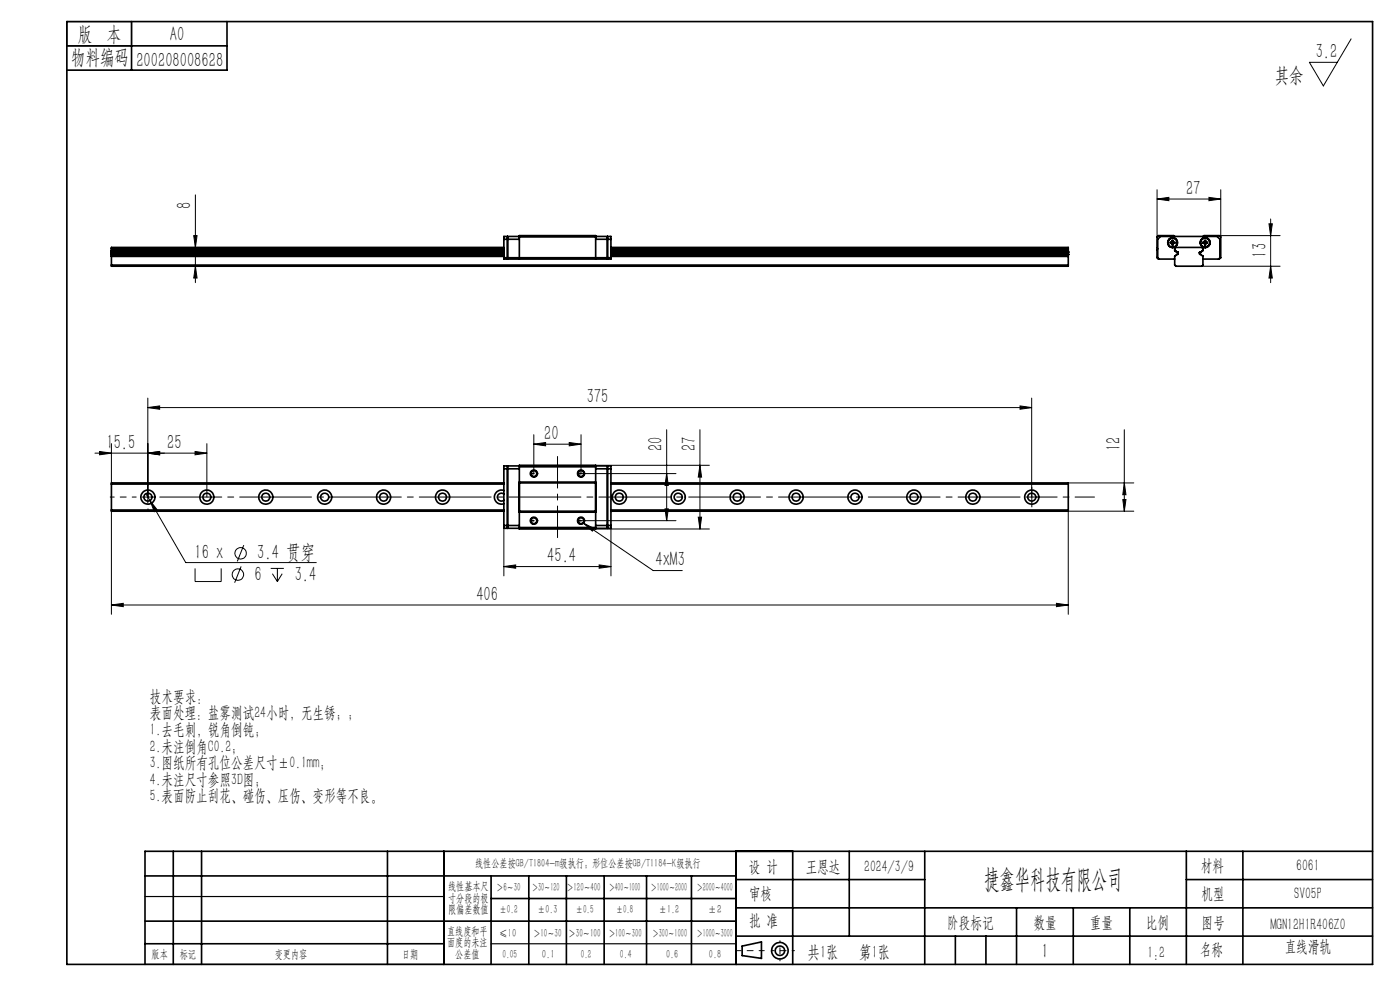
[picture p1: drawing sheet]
<svg xmlns="http://www.w3.org/2000/svg" width="297mm" height="210mm" viewBox="0 0 297 210" stroke-linecap="round" stroke-linejoin="round" font-family="sans-serif">
<g fill="none" stroke="#000" stroke-width=".21">
<path d="M286.6 8.2l-5.9 10-2.9-5h5.9M41.1 50h.7l-.3 2.5zM41.5 56.5l.3 2.5h-.7zM41.5 41.3v18.7M245.5 42.2l2.5-.3v.7zM245.5 40.2v10.1M245.5 42.2h13.5M255 56.5h16.6M256.5 41.9l2.5 .3-2.5 .4zM258.7 50h12.9M259 40.2v10.1M269.2 47.5h.7l-.3 2.5z"/>
<path d="M269.6 56.5l.3 2.5h-.7zM269.6 46.5v13.5M20.1 96.1h23.8M21.1 95.8l2.5 .3-2.5 .4zM23.6 94.1v8.3M31.4 86.5l2.5-.4v.7zM31.4 84.4v22.3M31.4 86.5h187.5M31.4 96.1l2.5-.3v.7zM41.4 95.8l2.5 .3-2.5 .4zM43.9 94.1v11.3M113.2 94.2l2.5-.3v.7z"/>
<path d="M113.2 92.2v8.3M113.2 94.2h10.1M120.8 93.9l2.5 .3-2.5 .4zM123.3 92.2v8.3h20.1M126.4 98.7h24.1M141.4 91.1v19.3M148.5 98.7l.3 2.5h-.7zM148.5 91.1v21.1M216.4 86.1l2.5 .4-2.5 .3zM218.9 84.4v21M238.5 91.1v17.3M23.6 108.4v21.9"/>
<path d="M30.1 105.4h2.5M30.9 104.7l.9 1.5M31.8 106.2l1.6 2-.7 .3zM31.8 106.2l7.6 13.1h27.7M51.7 115.6l-1.4 3.5M106.9 112.1v10.1M123.3 110.4h20.1M123.8 111l2.2 1.1-.3 .6zM123.8 111l14.8 10h6.1M126.4 112.2h24.1M127.1 119.8l2.5 .4-2.5 .3zM129.6 112.1v10.1"/>
<path d="M141.1 107.9h.7l-.4 2.5zM141.4 100.5l.4 2.5h-.7zM148.1 109.7h.7l-.3 2.5zM226.6 108.4v21.9M226.6 108.4h13.9M226.6 102.4h13.9M238.2 106h.7l-.4 2.4zM238.5 102.4l.4 2.5h-.7zM23.6 128.3l2.5-.3v.7zM23.6 128.3h203M41.4 120.6v2.8h5.5v-2.8M51.2 120.1l-1.4 3.5"/>
<path d="M57.4 120.6h2.8M57.8 121.7l1 1.7M58.8 120.6v2.8M59.9 121.7l-1.1 1.7M106.9 120.2l2.5-.4v.7zM106.9 120.2h22.7M224.1 128l2.5 .3-2.5 .4z"/>
<circle cx="51" cy="117.4" r="1.2"/>
<circle cx="50.5" cy="121.9" r="1.21"/>
</g>
<g fill="none" stroke="#000" stroke-width=".35">
<path d="M14.2 4.6h277v200h-277zM14.2 9.7h34M27.9 4.6v10.3M48.2 4.6v10.3h-34M23.6 54.3v.1M23.6 53v.2M23.6 54v.3M23.6 53.2v.2M23.6 53.4v.1M23.6 54h.1M23.6 53.5h.1M23.6 53.5v.1"/>
<path d="M23.6 53.8v.2M23.6 54.4v2.1h203v-2.1M23.6 53.6v.2M23.6 56.2h203M23.6 52.7h83.3M23.6 54.4h83.3M23.6 54.3h83.3M23.6 53h83.3M23.6 53.2h83.3M23.6 54h83.3M23.6 53.4h83.3M23.6 53.5h83.3"/>
<path d="M23.6 53.6h83.3M23.6 53.8h83.3M106.9 52.5h-83.3v.5M106.9 54.7h22.7M106.9 50.8h3.3M107.7 50.2v4.8M110.2 50.2h-3.3v4.8h22.7v-4.8h-3.2M110.2 55v-5h16.2v5M110.2 50.3h16.2M126.4 50.8h3.2M128.9 50.2v4.8M129.6 52.5h97v.5"/>
<path d="M129.6 52.7h97M129.6 54.4h97M129.6 54.3h97M129.6 53h97M129.6 53.2h97M129.6 54h97M129.6 53.4h97M129.6 53.5h97M129.6 53.6h97M129.6 53.8h97M226.6 54.3v.1M226.6 53v.2"/>
<path d="M226.6 54v.3M226.6 53.2v.2M226.6 53.4v.1M226.6 54h.1M226.6 53.5h.1M226.6 53.5v.1M226.6 53.8v.2M226.6 53.6v.2M245.9 55l-.3-.3v-3.9l.6-.6h12l.6 .6v3.9l-.3 .3M248.3 51.4a.27 .27 0 0 0 .4 0 .27 .27 0 0 0 0-.4h.1a.27 .27 0 0 0 0 .4 .27 .27 0 0 0 .4 0v.2a.27 .27 0 0 0-.4 0 .27 .27 0 0 0 0 .4h-.1a.27 .27 0 0 0 0-.4 .27 .27 0 0 0-.4 0zM248.7 52.4v.1M249.2 53l.4 .4"/>
<path d="M249.2 50.2l-.2-.2h-3.3l-.2 .3v4.4l.2 .3h3.5M249.2 53v-.3l.2-.2h5.6l.2 .2v.3M249.6 53.4l.1 .1M249.7 53.5h.2v.4l-.3 .1-.4 .4v1.8l.2 .3h5.6l.2-.3v-1.9l-.7-.4v-.3M254.6 53.5l-.1 .1M254.8 53.4l-.2 .1M255.2 53l-.4 .4M255.2 50.2l.2-.2h3.3l.3 .3v4.4l-.3 .3h-3.5M255.6 51h.2a.26 .26 0 0 0-.1 .4 .26 .26 0 0 0 .4 0v.2a.26 .26 0 0 0-.4 0 .26 .26 0 0 0 .1 .4h-.2a.26 .26 0 0 0 0-.4 .26 .26 0 0 0-.4 0v-.2a.26 .26 0 0 0 .4 0 .26 .26 0 0 0 0-.4zM255.7 52.4v.1M106.9 99.4h3.3M107.7 98.8v13.3"/>
<path d="M110.2 98.8h-3.3v13.3h3.3M110.2 98.7h16.2v13.5h-16.2zM110.2 99h16.2M126.4 98.8h3.2v13.3h-3.2M126.4 99.4h3.2M128.9 98.8v13.3M23.6 102.7h83.3M23.6 108.2h83.3M106.9 104.1a1.49 1.49 0 0 0-2 1.4 1.49 1.49 0 0 0 2 1.3M106.9 104.8a.84 .84 0 0 0-1.2 .1 .84 .84 0 0 0 0 1.1 .84 .84 0 0 0 1.2 .1M106.9 111.5h3.3M106.9 102.4h-83.3v6h83.3"/>
<path d="M110.2 111.9h16.2M110.2 108.6h16.2M110.2 108.4h16.2M110.2 102.4h16.2M110.2 102.3h16.2M112.6 110.4h.6M112.6 100.5h.6M113.9 110.4h.1M113.9 100.5h.1M122.6 110.4h.7M122.6 100.5h.7M123.9 110.4h.1"/>
<path d="M123.9 100.5h.1M126.4 111.5h3.2M129.6 102.4h97v6h-97M129.6 102.7h97M129.6 108.2h97M30.8 195.4h125.4M30.8 185.8h125.4M36.8 180.6v24M42.8 180.6v24M82.2 180.6v24M94.2 180.6v24M104.2 185.8v18.8"/>
<path d="M104.2 190.6h52M112.2 185.8v18.8M120.2 185.8v18.8M128.2 185.8v18.8M137.2 185.8v18.8M146.7 185.8v18.8M156.2 180.6v24M156.2 186.6h40M156.2 198.6h135M156.2 192.6h135M168.2 180.6v24M180.2 180.6v18"/>
<path d="M196.2 180.6v24M202.7 198.6v6M209.2 198.6v6M215.7 192.6v12M227.7 192.6v12M239.7 192.6v12M251.7 186.6h39.5M251.7 180.6v24M263.7 180.6v24M291.2 180.6h-260.4v24M30.8 200.2h63.4M157.4 200.7l4.1-.9v3.5l-4.1-.6z"/>
<circle cx="248.8" cy="51.5" r="1"/>
<circle cx="248.8" cy="51.5" r="1.05"/>
<circle cx="248.8" cy="51.5" r=".97"/>
<circle cx="255.7" cy="51.5" r=".97"/>
<circle cx="255.7" cy="51.5" r="1.06"/>
<circle cx="255.7" cy="51.5" r="1.01"/>
<circle cx="31.4" cy="105.5" r="1.5"/>
<circle cx="31.4" cy="105.5" r=".85"/>
<circle cx="43.9" cy="105.5" r="1.5"/>
<circle cx="43.9" cy="105.5" r=".85"/>
<circle cx="56.4" cy="105.5" r=".85"/>
<circle cx="56.4" cy="105.5" r="1.51"/>
<circle cx="68.9" cy="105.5" r="1.5"/>
<circle cx="68.9" cy="105.5" r=".85"/>
<circle cx="81.4" cy="105.5" r="1.5"/>
<circle cx="81.4" cy="105.5" r=".85"/>
<circle cx="93.9" cy="105.5" r=".85"/>
<circle cx="93.9" cy="105.5" r="1.51"/>
<circle cx="113.3" cy="100.5" r=".62"/>
<circle cx="113.3" cy="110.5" r=".62"/>
<circle cx="113.3" cy="110.5" r=".75"/>
<circle cx="113.3" cy="100.4" r=".75"/>
<circle cx="123.2" cy="100.5" r=".61"/>
<circle cx="123.2" cy="110.4" r=".61"/>
<circle cx="123.2" cy="110.5" r=".75"/>
<circle cx="123.2" cy="100.4" r=".75"/>
<circle cx="131.4" cy="105.5" r=".85"/>
<circle cx="131.4" cy="105.5" r="1.51"/>
<circle cx="143.9" cy="105.5" r="1.5"/>
<circle cx="143.9" cy="105.5" r=".85"/>
<circle cx="156.4" cy="105.5" r="1.5"/>
<circle cx="156.4" cy="105.5" r=".85"/>
<circle cx="168.9" cy="105.5" r=".85"/>
<circle cx="168.9" cy="105.5" r="1.51"/>
<circle cx="181.4" cy="105.5" r="1.5"/>
<circle cx="181.4" cy="105.5" r=".85"/>
<circle cx="193.9" cy="105.5" r="1.5"/>
<circle cx="193.9" cy="105.5" r=".85"/>
<circle cx="206.4" cy="105.5" r=".85"/>
<circle cx="206.4" cy="105.5" r="1.51"/>
<circle cx="218.9" cy="105.5" r="1.5"/>
<circle cx="218.9" cy="105.5" r=".85"/>
<circle cx="165.5" cy="201.7" r="1.74"/>
<circle cx="165.5" cy="201.7" r="1"/>
</g>
<path d="M118.3 114v-17.2" fill="none" stroke="#000" stroke-width=".21" stroke-dasharray="15.2 1.3 1.3 1.3" stroke-dashoffset="8.5"/>
<path d="M31.4 102.9v-.2M31.4 107.9v.3M218.9 105.4v-1.2M218.9 105.4h-1.3M218.9 105.4v1.3M218.9 105.4h1.2M218.9 104.2v-.9M218.9 106.7v.8" fill="none" stroke="#000" stroke-width=".21" stroke-dasharray="15.2 1.3 1.3 1.3"/>
<path d="M28.9 105.4h-5.5" fill="none" stroke="#000" stroke-width=".21" stroke-dasharray="15.2 1.3 1.3 1.3" stroke-dashoffset="14.4"/>
<path d="M220.1 105.4h12.1" fill="none" stroke="#000" stroke-width=".21" stroke-dasharray="15.2 1.3 1.3 1.3" stroke-dashoffset="11.1"/>
<path d="M33.9 105.4h182.5" fill="none" stroke="#000" stroke-width=".21" stroke-dasharray="15.2 1.3 1.3 1.3" stroke-dashoffset="2.1"/>
<path d="M162.1 201.7h-6" fill="none" stroke="#000" stroke-width=".21" stroke-dasharray="15.2 1.3 1.3 1.3" stroke-dashoffset="14.1"/>
<path d="M168.5 201.7h-4.8" fill="none" stroke="#000" stroke-width=".21" stroke-dasharray="15.2 1.3 1.3 1.3" stroke-dashoffset="14.7"/>
<path d="M165.5 199.6v4.2" fill="none" stroke="#000" stroke-width=".21" stroke-dasharray="15.2 1.3 1.3 1.3" stroke-dashoffset="15"/>
<path d="M14.2 4.6h13.7v5.1h-13.7zM30.8 190.2h63.4M30.8 204.6h63.4M104.2 200.2h52" fill="none" stroke="#000" stroke-width=".25"/>
<g fill="#000">
<path d="M123.8 111l2.2 1.1-.3 .6z"/>
<path d="M245.5 42.2l2.5-.3v.7zM256.5 41.9l2.5 .3-2.5 .4z"/>
<path d="M269.2 47.5h.7l-.3 2.5zM269.6 56.5l.3 2.5h-.7z"/>
<path d="M31.4 96.1l2.5-.3v.7zM41.4 95.8l2.5 .3-2.5 .4zM31.4 86.5l2.5-.4v.7zM216.4 86.1l2.5 .4-2.5 .3zM31.8 106.2l.9 2.3 .7-.3zM113.2 94.2l2.5-.3v.7zM120.8 93.9l2.5 .3-2.5 .4zM106.9 120.2l2.5-.4v.7zM127.1 119.8l2.5 .4-2.5 .3z"/>
<path d="M141.4 100.5l.4 2.5h-.7zM141.1 107.9h.7l-.4 2.5zM148.5 98.7l.3 2.5h-.7zM148.1 109.7h.7l-.3 2.5z"/>
<path d="M238.2 106h.7l-.4 2.4zM238.5 102.4l.4 2.5h-.7zM41.5 56.5l.3 2.5h-.7zM41.1 50h.7l-.3 2.5z"/>
<path d="M224.1 128l2.5 .3-2.5 .4zM23.6 128.3l2.5-.3v.7zM31.4 96.1l2.5-.3v.7zM21.1 95.8l2.5 .3-2.5 .4z"/>
</g>
<text font-size="5.6" x="208.8" y="188.3">捷鑫华科技有限公司</text>
<g font-size="4.4">
<text x="16.5" y="8.6">版 本</text>
<text x="36.1" y="8.6">A0</text>
<text x="15.1" y="13.7">物料编码</text>
<text x="28.9" y="14.2">200208008628</text>
<text x="270.5" y="17.3">其余</text>
<text x="279.1" y="12.3">3.2</text>
<text x="251.6" y="41.3">27</text>
<text x="40.6" y="44.4" transform="rotate(-90 40.6 44.4)">8</text>
<text x="268.7" y="54.6" transform="rotate(-90 268.7 54.6)">13</text>
<text x="124.5" y="85.6">375</text>
<text x="22.6" y="95.2">15.5</text>
<text x="35.5" y="95.2">25</text>
<text x="115.4" y="93.3">20</text>
<text x="140.6" y="95.7" transform="rotate(-90 140.6 95.7)">20</text>
<text x="147.6" y="95.7" transform="rotate(-90 147.6 95.7)">27</text>
<text x="237.7" y="95.7" transform="rotate(-90 237.7 95.7)">12</text>
<text x="41.3" y="118.7">16 x</text>
<text x="54.6" y="118.7">3.4 贯穿</text>
<text x="116.1" y="119.3">45.4</text>
<text x="54" y="123.2">6</text>
<text x="62.5" y="123.2">3.4</text>
<text x="139.1" y="120.1">4xM3</text>
<text x="101.1" y="127.4">406</text>
<text x="221" y="203.2">1</text>
</g>
<g font-size="3.8">
<text x="171.3" y="203.2">共1张</text>
<text x="182.3" y="203.2">第1张</text>
</g>
<g font-size="3.5">
<text x="31.8" y="148.8">技术要求：</text>
<text x="31.8" y="152.4">表面处理：盐雾测试24小时，无生锈；；</text>
<text x="31.8" y="155.9">1.去毛刺，锐角倒钝；</text>
<text x="31.8" y="159.4">2.未注倒角C0.2；</text>
<text x="31.8" y="163">3.图纸所有孔位公差尺寸±0.1mm；</text>
<text x="31.8" y="166.5">4.未注尺寸参照3D图；</text>
<text x="31.8" y="170">5.表面防止刮花、碰伤、压伤、变形等不良。</text>
<text x="158.9" y="184.9">设 计</text>
<text x="170.9" y="184.9">王恩达</text>
<text x="183.4" y="184.9">2024/3/9</text>
<text x="254.7" y="184.7">材料</text>
<text x="275" y="184.7">6061</text>
<text x="158.9" y="190.8">审核</text>
<text x="254.9" y="190.7">机型</text>
<text x="274.6" y="190.8">SV05P</text>
<text x="158.9" y="196.5">批 准</text>
<text x="200.9" y="196.9">阶段标记</text>
<text x="219.3" y="196.9">数量</text>
<text x="231.2" y="196.9">重量</text>
<text x="243.1" y="196.9">比例</text>
<text x="254.9" y="196.9">图号</text>
<text x="269.5" y="197.3">MGN12H1R406Z0</text>
<text x="243.4" y="203.2">1:2</text>
<text x="254.5" y="202.5">名称</text>
<text x="272.5" y="201.8">直线滑轨</text>
</g>
<g font-size="2.5">
<text x="100.8" y="184">线性公差按GB/T1804-m级执行；形位公差按GB/T1184-K级执行</text>
<text x="95.1" y="188.8">线性基本尺</text>
<text x="95.1" y="191.3">寸分段的极</text>
<text x="105.3" y="189.1">＞6～30</text>
<text x="112.9" y="189.1">＞30～120</text>
<text x="120.2" y="188.9">＞120～400</text>
<text x="129.2" y="188.9">＞400～1000</text>
<text x="138.1" y="189.1">＞1000～2000</text>
<text x="147.8" y="189.1">＞2000～4000</text>
<text x="95.1" y="193.8">限偏差数值</text>
<text x="105.9" y="193.8">±0.2</text>
<text x="114.1" y="193.8">±0.3</text>
<text x="122.2" y="193.8">±0.5</text>
<text x="130.7" y="193.8">±0.8</text>
<text x="139.8" y="193.8">±1.2</text>
<text x="150.2" y="193.8">±2</text>
<text x="32.2" y="203.2">版本</text>
<text x="38.1" y="203.2">标记</text>
<text x="58.3" y="203.2">变更内容</text>
<text x="85.3" y="203.2">日期</text>
<text x="94.8" y="198.3">直线度和平</text>
<text x="94.8" y="200.7">面度的未注</text>
<text x="96.6" y="203.2">公差值</text>
<text x="105.9" y="198.7">≤10</text>
<text x="106.6" y="203.2">0.05</text>
<text x="113.2" y="198.7">＞10～30</text>
<text x="115" y="203.2">0.1</text>
<text x="120.6" y="198.7">＞30～100</text>
<text x="123.2" y="203.2">0.2</text>
<text x="129.1" y="198.7">＞100～300</text>
<text x="131.5" y="203.2">0.4</text>
<text x="138.4" y="198.7">＞300～1000</text>
<text x="141.3" y="203.2">0.6</text>
<text x="147.8" y="198.7">＞1000～3000</text>
<text x="150.4" y="203.2">0.8</text>
</g>
</svg>
